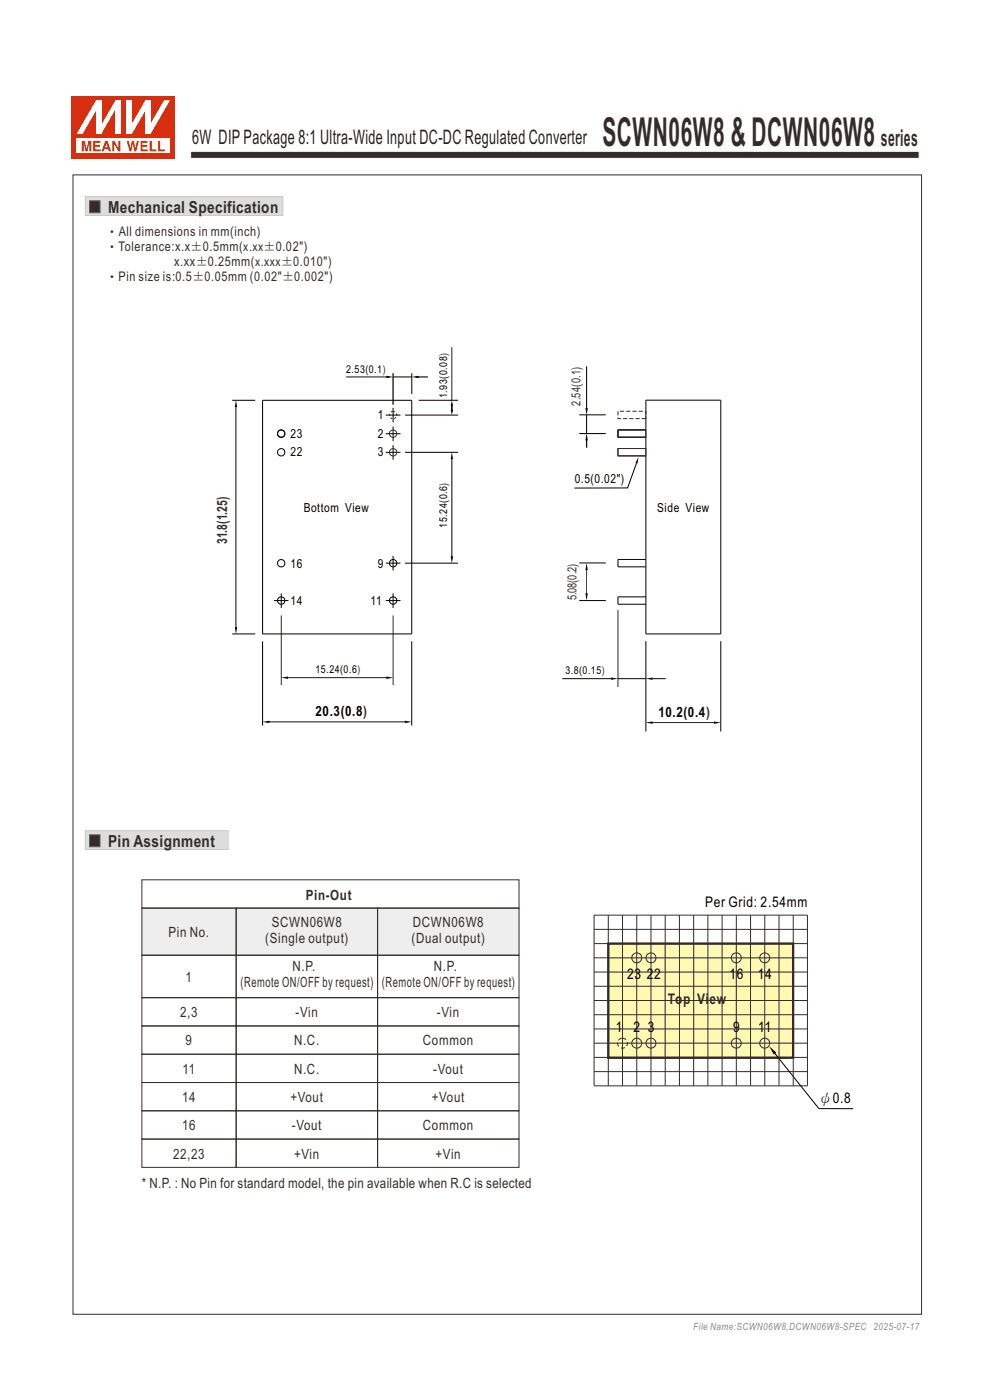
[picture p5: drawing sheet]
<svg xmlns="http://www.w3.org/2000/svg" width="210mm" height="297mm" viewBox="0 0 210 297" stroke-linecap="round" stroke-linejoin="round" font-family="sans-serif">
<path d="M40.4 32.1h154.6v1.5h-154.6z" fill-rule="evenodd" fill="#332c2b" stroke="#fefefe" stroke-width=".21"/>
<path d="M15.2 20.4h22v13.2h-22z" fill-rule="evenodd" fill="#d62e0f"/>
<path d="M16.3 29.4h19.8v3.1h-19.8z" fill-rule="evenodd" fill="#fefefe"/>
<g fill="#d62e0f">
<path d="M26.9 29.9h.4l.4 1.6 .3-1.6h.4l.3 1.6 .3-1.6h.5l-.6 2.2h-.4l-.3-1.7-.3 1.7h-.4z" fill-rule="evenodd"/>
<path d="M29.8 29.9h1.5v.4h-1.1v.5h1v.3h-1v.6h1.1v.4h-1.5z" fill-rule="evenodd"/>
<path d="M31.7 29.9h.5v1.8h1v.4h-1.5z" fill-rule="evenodd"/>
<path d="M33.5 29.9h.5v1.8h1v.4h-1.5z" fill-rule="evenodd"/>
<path d="M17.3 29.9h.7l.4 1.7 .3-1.7h.7v2.2h-.4v-1.8l-.4 1.8h-.5l-.4-1.8v1.8h-.4z" fill-rule="evenodd"/>
<path d="M19.8 29.9h1.5v.4h-1.1v.5h1v.3h-1v.6h1.2v.4h-1.6z" fill-rule="evenodd"/>
<path d="M22.6 30.4l.2 .9h-.5zM22.3 29.9l-.7 2.2h.4l.2-.4h.7l.2 .4h.5l-.8-2.2z" fill-rule="evenodd"/>
<path d="M23.8 29.9h.5l.8 1.5v-1.5h.4v2.2h-.4l-.9-1.6v1.6h-.4z" fill-rule="evenodd"/>
</g>
<g fill="#fff">
<path d="M24.5 21.3h1.1v7.1h-1.1z" fill-rule="evenodd"/>
<path d="M24.5 21.3h1.1l-4.1 7.1h-1.1z" fill-rule="evenodd"/>
<path d="M20.4 21.3h1.1v7.1h-1.1z" fill-rule="evenodd"/>
<path d="M20.4 21.3h1.1v.3l-4 6.8h-1.2z" fill-rule="evenodd"/>
<path d="M30.8 21.3h1.1v7.1h-1.1z" fill-rule="evenodd"/>
<path d="M34.8 21.3h1.3l-4.2 7.1h-1v-.3z" fill-rule="evenodd"/>
<path d="M26.9 21.3h1.1v7.1h-1.1z" fill-rule="evenodd"/>
<path d="M30.8 21.3h1.1v.2l-3.9 6.9h-1.1v-.3z" fill-rule="evenodd"/>
</g>
<path d="M18.1 176.2h30.3v4h-30.3z" fill-rule="evenodd" fill="#dcdddd" stroke="#c9caca" stroke-width=".21"/>
<path d="M19 177.1h2.2v2.5h-2.2z" fill-rule="evenodd" fill="#332c2b" stroke="#5f5d5d" stroke-width=".21"/>
<path d="M18.1 41.7h41.9v4h-41.9z" fill-rule="evenodd" fill="#dcdddd" stroke="#c9caca" stroke-width=".21"/>
<path d="M19 42.6h2.2v2.5h-2.2z" fill-rule="evenodd" fill="#332c2b" stroke="#5f5d5d" stroke-width=".21"/>
<path d="M129 200.2h39.2v24.2h-39.2z" fill-rule="evenodd" fill="#fff9b1" stroke="#332c2b" stroke-width=".5"/>
<g fill="none" stroke="#332c2b" stroke-width=".21">
<path d="M126 194.1h45.3v36.3h-45.3zM126 197.2h45.3M129 194.1v36.3M132.1 194.1v36.3M135.1 194.1v36.3M138.1 194.1v36.3M141.1 194.1v36.3M144.1 194.1v36.3M147.1 194.1v36.3M150.2 194.1v36.3M153.2 194.1v36.3M156.2 194.1v36.3"/>
<path d="M159.2 194.1v36.3M162.2 194.1v36.3M165.2 194.1v36.3M168.3 194.1v36.3M126 218.3h45.3M126 215.3h45.3M126 212.2h45.3M126 209.2h45.3M126 206.2h45.3M126 203.2h45.3M126 200.2h45.3M126 227.3h45.3"/>
<path d="M126 224.3h45.3M126 221.3h45.3"/>
<circle cx="135.1" cy="203.2" r="1.06"/>
<circle cx="138.1" cy="203.2" r="1.06"/>
<circle cx="156.2" cy="203.2" r="1.06"/>
<circle cx="162.2" cy="203.2" r="1.06"/>
<circle cx="135.1" cy="221.3" r="1.06"/>
<circle cx="138.1" cy="221.3" r="1.06"/>
<circle cx="156.2" cy="221.3" r="1.06"/>
<circle cx="162.2" cy="221.3" r="1.06"/>
</g>
<g fill="none" stroke="#000" stroke-width=".21">
<path d="M73.4 80h9.2M83.4 79.2v6.7M83.4 80h3.9M87.3 79.2v4.4M88.2 80h2.6M95.8 73.7v11.2M49.3 84.9h4.8M50 86.2v47M55.7 84.9h31.6v49.6h-31.6zM81.8 96h3.1M81.8 92h3.1M81.8 88.1h3.1"/>
<path d="M83.4 86.5v3.1M83.4 90.5v3.1M83.4 94.4v3.1M85.9 88.1h11.3M85.9 96h11.3M88.8 84.9h8.4M95.8 85.9v1.4M95.8 97.3v21.3M81.8 119.5h3.1M83.4 117.9v3.1M85.9 119.5h11.3M49.3 134.5h4.8"/>
<path d="M55.7 136v17.9M58.1 127.4h3.1M59.7 125.9v3.1M59.7 130.6v14.7M81.8 127.4h3.1M83.4 125.9v3.1M83.4 130.6v14.7M87.3 136v17.9M57 153.1h29.1M60.9 143.8h21.7M164.2 223.3l9.5 11.9h7.3"/>
<circle cx="59.6" cy="92" r=".78"/>
<circle cx="59.6" cy="95.9" r=".78"/>
<circle cx="59.6" cy="119.5" r=".78"/>
<circle cx="83.4" cy="119.5" r=".78"/>
<circle cx="59.6" cy="127.4" r=".78"/>
<circle cx="83.4" cy="127.4" r=".78"/>
</g>
<g fill="#000">
<path d="M82 79.7l1.4 .3-1.4 .2zM50 84.9l.3 1.5h-.5zM87.3 80l1.5-.3v.5zM95.8 84.9l.3 1.2h-.5zM95.8 95.9l.3 1.5h-.5zM95.6 86.9h.5l-.3 1.1zM95.6 118h.5l-.3 1.5zM49.8 133h.5l-.3 1.5zM55.7 153.1l1.5-.2v.5zM59.6 143.8l1.5-.3v.5zM81.9 143.5l1.5 .3-1.5 .2zM85.9 152.9l1.5 .2-1.5 .3z"/>
<path d="M163.2 221.9l1.5 1.4-.6 .4z"/>
</g>
<path d="M30.1 192.6h80v10h-80z" fill-rule="evenodd" fill="#eeeeef"/>
<g fill="none" stroke="#332c2b" stroke-width=".21">
<path d="M131.1 91.2h5.9v1.6h-5.9zM131.1 95.1h5.9v1.6h-5.9zM30.1 186.6h80v6h-80zM30.1 192.6h20v10h-20zM50.1 192.6h30v10h-30zM80.1 192.6h30v10h-30zM30.1 211.6h20v6h-20zM30.1 202.6h20v9h-20zM30.1 217.6h20v6h-20zM50.1 202.6h30v9h-30zM50.1 211.6h30v6h-30zM50.1 217.6h30v6h-30z"/>
<path d="M80.1 202.6h30v9h-30zM80.1 211.6h30v6h-30zM80.1 217.6h30v6h-30zM30.1 223.6h20v6h-20zM30.1 229.6h20v6h-20zM30.1 235.6h20v6h-20zM50.1 223.6h30v6h-30zM50.1 229.6h30v6h-30zM50.1 235.6h30v6h-30zM80.1 223.6h30v6h-30zM80.1 229.6h30v6h-30zM80.1 235.6h30v6h-30z"/>
<path d="M30.1 241.6h20v6h-20zM50.1 241.6h30v6h-30zM80.1 241.6h30v6h-30z"/>
<circle cx="83.4" cy="96" r=".78"/>
<circle cx="83.4" cy="92" r=".78"/>
</g>
<g fill="none" stroke="#000" stroke-width=".21">
<path d="M124.4 77.7v8.9M122.9 92h5.6M122.9 88h5.6M124.4 88v4M124.4 93.4v1.6M135 98.3l-1.9 5.2h-11.3M137 84.9h15.9v49.6h-15.9zM137 91.2h-5.9v1.6h5.9M137 95.2h-5.9v1.5h5.9M122.9 119.4h5.6M124.4 119.9v6.8M137 118.7h-5.9v1.6h5.9"/>
<path d="M122.9 127.4h5.6M131.1 129.4v16.4M137 136v19.2M137 126.6h-5.9v1.6h5.9M152.9 136v19.2M119.3 144h10.4M131.1 144h5.9M138.3 153.3h13.4M138.4 144h2.8"/>
</g>
<path d="M124.4 91.9l.3 1.5h-.5zM124.2 86.6h.5l-.3 1.5zM135.4 97l-.2 1.4-.4-.2zM124.4 119.5l.3 1.4h-.5zM124.2 125.9h.5l-.3 1.5zM129.6 143.7l1.5 .3-1.5 .2zM137 153.3l1.4-.2v.5zM137 144l1.4-.3v.5zM151.4 153.1l1.5 .2-1.5 .3z" fill="#000"/>
<circle cx="83.4" cy="88.1" r=".78" fill="none" stroke="#332c2b" stroke-width=".21" stroke-dasharray=".4 .4" stroke-linecap="butt"/>
<path d="M131.1 87.2h5.9v1.6h-5.9z" fill="none" stroke="#332c2b" stroke-width=".21" stroke-dasharray=".9 .4" stroke-linecap="butt"/>
<circle cx="132" cy="221.3" r="1.06" fill="none" stroke="#332c2b" stroke-width=".21" stroke-dasharray=".9 .5" stroke-linecap="butt"/>
<path d="M15.5 37.1h180v241.7h-180z" fill="none" stroke="#332c2b" stroke-width=".21"/>
<text font-size="8.5" fill="#332c2b" x="127.8" y="31">SCWN06W8 &amp; DCWN06W8</text>
<text font-size="4.9" fill="#332c2b" x="186.9" y="31">series</text>
<text font-size="4.2" fill="#231f20" x="40.8" y="30.6">6W DIPPackage 8:1 Ultra-Wide Input DC-DC Regulated Converter</text>
<g font-size="3.5" fill="#332c2b">
<text x="22.9" y="45.1">Mechanical Specification</text>
<text x="22.9" y="179.6">Pin Assignment</text>
</g>
<g font-size="3.1">
<text x="149.6" y="192.5">Per Grid: 2.54mm</text>
<text x="133" y="207.8">23</text>
<text x="137.2" y="207.8">2</text>
<text x="138.8" y="207.8">2</text>
<text x="154.7" y="207.8">1</text>
<text x="156.3" y="207.8">6</text>
<text x="160.7" y="207.8">1</text>
<text x="162.3" y="207.8">4</text>
<text x="130.6" y="219">1</text>
<text x="134.4" y="219">2</text>
<text x="137.4" y="219">3</text>
<text x="155.5" y="219">9</text>
<text x="160.8" y="219">11</text>
<text x="173.6" y="234">ψ0.8</text>
</g>
<g font-size="3.1" fill="#332c2b">
<text x="141.7" y="213.1">To</text>
<text x="144.9" y="213.1">p Vi</text>
<text x="150.5" y="213.1">ew</text>
</g>
<g font-size="3" fill="#332c2b">
<text x="48.2" y="115.5" transform="rotate(-90 48.2 115.5)">31.8(1.25)</text>
<text x="64.9" y="190.9">Pin-Out</text>
<text x="57.7" y="196.7">SCWN06W8</text>
<text x="87.6" y="196.7">DCWN06W8</text>
<text x="35.7" y="198.8">Pin No.</text>
<text x="56.3" y="200.1">(Single output)</text>
<text x="87.3" y="200.1">(Dual output)</text>
<text x="39.4" y="208.3">1</text>
<text x="51" y="209.4">(Remote ON/OFF by request)</text>
<text x="62.1" y="206">N.P.</text>
<text x="81" y="209.4">(Remote ON/OFF by request)</text>
<text x="92.1" y="206">N.P.</text>
<text x="38.2" y="215.8">2,3</text>
<text x="62.7" y="215.8">-Vin</text>
<text x="92.7" y="215.8">-Vin</text>
<text x="39.4" y="221.8">9</text>
<text x="62.4" y="221.8">N.C.</text>
<text x="89.7" y="221.8">Common</text>
<text x="38.7" y="227.8">11</text>
<text x="62.4" y="227.8">N.C.</text>
<text x="91.9" y="227.8">-Vout</text>
<text x="38.6" y="233.8">14</text>
<text x="61.6" y="233.8">+Vout</text>
<text x="91.6" y="233.8">+Vout</text>
<text x="38.6" y="239.8">16</text>
<text x="61.9" y="239.8">-Vout</text>
<text x="89.7" y="239.8">Common</text>
<text x="36.7" y="245.8">22,23</text>
<text x="62.4" y="245.8">+Vin</text>
<text x="92.4" y="245.8">+Vin</text>
<text x="30.1" y="252">* N.P. : No Pin for standard model, the pin available when R.C is selected</text>
</g>
<g font-size="3">
<text x="66.9" y="151.8">20.3(0.8)</text>
<text x="139.6" y="152.2">10.2(0.4)</text>
</g>
<g font-size="2.8" fill="#332c2b">
<text x="22.3" y="53.3">‧Tolerance:x.x±0.5mm(x.xx±0.02&quot;)</text>
<text x="22.4" y="50.1">‧All dimensions in mm(inch)</text>
<text x="22.3" y="59.7">‧Pin size is:0.5±0.05mm (0.02&quot;±0.002&quot;)</text>
<text x="36.9" y="56.5">x.xx±0.25mm(x.xxx±0.010&quot;)</text>
</g>
<g font-size="2.6">
<text x="80.1" y="88.9">1</text>
<text x="61.6" y="92.8">23</text>
<text x="80.1" y="92.8">2</text>
<text x="61.6" y="96.8">22</text>
<text x="80.1" y="96.8">3</text>
<text x="121.9" y="102.5">0.5(0.02&quot;)</text>
<text x="64.4" y="108.5">Bottom View</text>
<text x="139.4" y="108.5">Side View</text>
<text x="61.6" y="120.4">16</text>
<text x="80.1" y="120.4">9</text>
<text x="61.6" y="128.3">14</text>
<text x="78.6" y="128.3">11</text>
</g>
<g font-size="2.6" fill="#332c2b">
<text x="123.2" y="86.1" transform="rotate(-90 123.2 86.1)">2.54(0.1)</text>
<text x="122.3" y="127.4" transform="rotate(-90 122.3 127.4)">5.08(0.2)</text>
</g>
<g font-size="2.3">
<text x="73.4" y="79.1">2.53(0.1)</text>
<text x="94.9" y="84.4" transform="rotate(-90 94.9 84.4)">1.93(0.08)</text>
<text x="94.9" y="111.9" transform="rotate(-90 94.9 111.9)">15.24(0.6)</text>
<text x="66.9" y="142.8">15.24(0.6)</text>
<text x="119.9" y="143.1">3.8(0.15)</text>
</g>
<text font-size="2.1" fill="#8b8b8c" x="147.1" y="282.1">File Name:SCWN06W8,DCWN06W8-SPEC 2025-07-17</text>
</svg>
